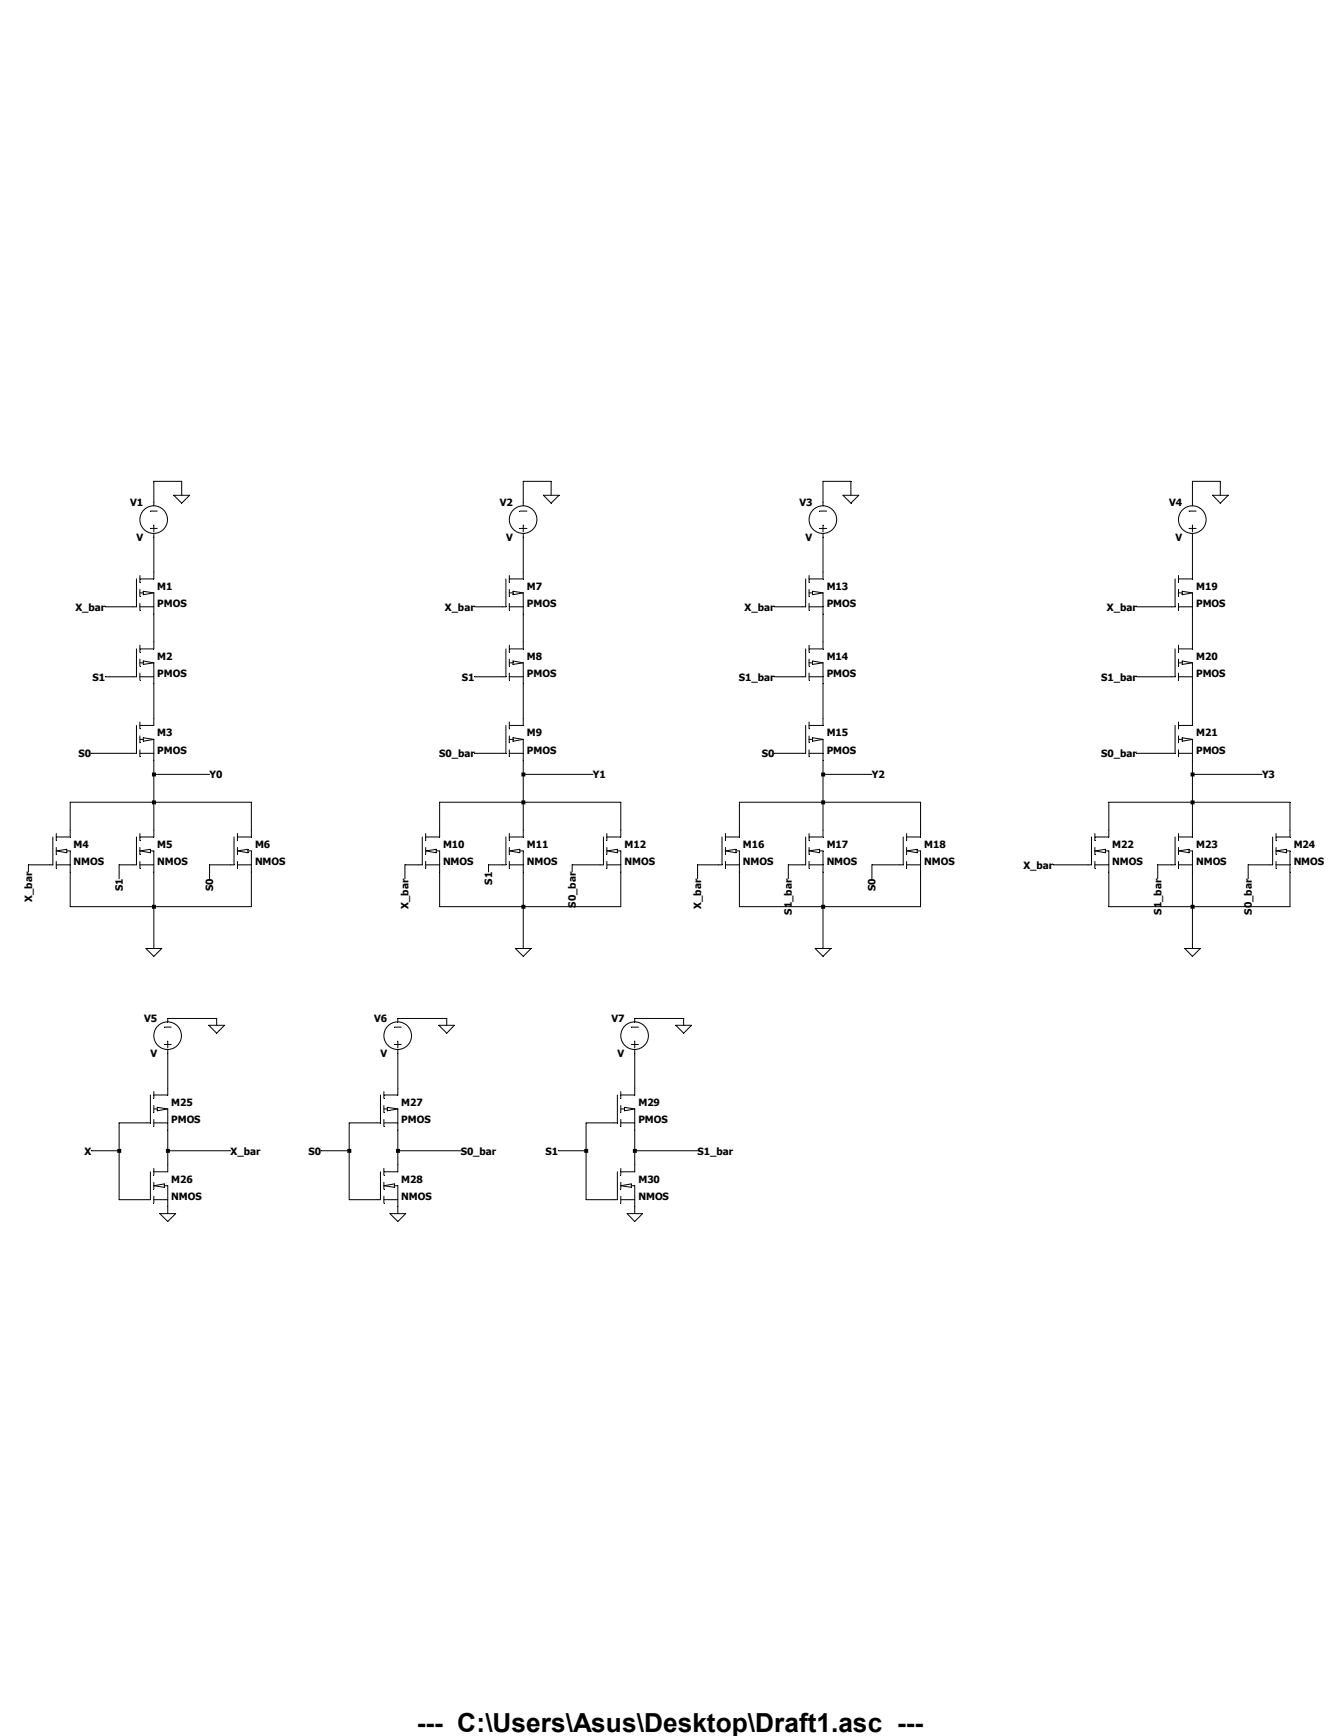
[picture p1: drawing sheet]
<svg xmlns="http://www.w3.org/2000/svg" width="216mm" height="279mm" viewBox="0 0 216 279" stroke-linecap="round" stroke-linejoin="round" font-family="sans-serif">
<g fill="none" stroke="#000" stroke-width=".16">
<path d="M28 79.7h2.5l-1.2 1.3zM29.3 79.7v-2.2h-4.5v3.9M87.5 79.7h2.5l-1.3 1.3zM88.7 79.7v-2.2h-4.5v3.9M135.7 79.7h2.6l-1.3 1.3zM137 79.7v-2.2h-4.5v3.9M195.2 79.7h2.5l-1.2 1.3zM196.5 79.7v-2.2h-4.5v3.9M22 93.2v4.5h-5.1M22.5 97.7h2.3M22.5 95.4h.6M22.5 92.6v1.2"/>
<path d="M22.5 94.9v1.1M22.5 97.1v1.2M23.1 95.2l1.7 .2-1.7 .3zM24.2 85h1.1M24.2 82.3h1.1M24.8 84.5v1.1M24.8 85.9v7.3h-2.3M24.8 95.4v9h-2.3M81.4 93.2v4.5h-5M82 97.7h2.2M82 95.4h.6M82 92.6v1.2"/>
<path d="M82 94.9v1.1M82 97.1v1.2M82.6 95.2l1.6 .2-1.6 .3zM83.7 85h1.1M83.7 82.3h1.1M84.2 85.9v7.3h-2.2M84.2 95.4v9h-2.2M84.2 84.5v1.1M129.7 93.2v4.5h-5M130.3 97.7h2.2M130.3 95.4h.5M130.3 92.6v1.2"/>
<path d="M130.3 94.9v1.1M130.3 97.1v1.2M130.8 95.2l1.7 .2-1.7 .3zM132 85h1.1M132 82.3h1.1M132.5 85.9v7.3h-2.2M132.5 95.4v9h-2.2M132.5 84.5v1.1M189.2 93.2v4.5h-6.2M189.7 97.7h2.3M189.7 95.4h.6M189.7 92.6v1.2"/>
<path d="M189.7 94.9v1.1M189.7 97.1v1.2M190.3 95.2l1.7 .2-1.7 .3zM191.4 85h1.2M191.4 82.3h1.2M192 85.9v7.3h-2.3M192 95.4v9h-2.3M192 84.5v1.1M22 104.4v4.5h-5.1M22 116.8v4.4h-7.3M22.5 103.8v1.2M22.5 106.1v1.1"/>
<path d="M22.5 108.3v1.2M22.5 116.2v1.1M22.5 118.4v1.1M22.5 108.9h2.3M22.5 106.7h.6M22.5 119h.6M23.1 106.4l1.7 .3-1.7 .2zM23.1 118.7l1.7 .3-1.7 .3zM24.8 106.7v10.1h-2.3M24.8 119v15.7h-2.3M81.4 104.4v4.5h-5M81.4 116.8v4.4h-5"/>
<path d="M82 108.9h2.2M82 106.7h.6M82 119h.6M82 103.8v1.2M82 106.1v1.1M82 108.3v1.2M82 116.2v1.1M82 118.4v1.1M82.6 106.4l1.6 .3-1.6 .2zM82.6 118.7l1.6 .3-1.6 .3zM84.2 106.7v10.1h-2.2M84.2 119v15.7h-2.2"/>
<path d="M129.7 104.4v4.5h-5M129.7 116.8v4.4h-5M130.3 108.9h2.2M130.3 106.7h.5M130.3 119h.5M130.3 103.8v1.2M130.3 106.1v1.1M130.3 108.3v1.2M130.3 116.2v1.1M130.3 118.4v1.1M130.8 106.4l1.7 .3-1.7 .2zM130.8 118.7l1.7 .3-1.7 .3z"/>
<path d="M132.5 106.7v10.1h-2.2M132.5 119v15.7h-2.2M189.2 104.4v4.5h-6.2M189.2 116.8v4.4h-6.2M189.7 108.9h2.3M189.7 106.7h.6M189.7 119h.6M189.7 103.8v1.2M189.7 106.1v1.1M189.7 108.3v1.2M189.7 116.2v1.1M189.7 118.4v1.1"/>
<path d="M190.3 106.4l1.7 .3-1.7 .2zM190.3 118.7l1.7 .3-1.7 .3zM192 106.7v10.1h-2.3M192 119v15.7h-2.3M8.5 134.7v4.5h-3.9v1.1M9.1 134.7h2.2v-5.6h29.2v5.6h-2.3M9.1 139.2h2.2M9.1 136.9l1.7-.2v.5zM9.1 134.2v1.1M9.1 136.4v1.1M9.1 138.6v1.2M10.8 136.9h.5v9h29.2v-9h-.6"/>
<path d="M22 134.7v4.5h-2.8v2.2M22.5 120.7v1.1M22.5 134.2v1.1M22.5 136.4v1.1M22.5 138.6v1.2M22.5 121.2h2.3M22.5 139.2h2.3M22.5 136.9l1.7-.2v.5zM24.2 136.9h.6v15.8M24.8 124.6h8.9M37.7 134.7v4.5h-4v2.2M38.2 139.2h2.3"/>
<path d="M38.2 136.9l1.7-.2v.5zM38.2 134.2v1.1M38.2 136.4v1.1M38.2 138.6v1.2M68 134.7v4.5h-2.8v2.2M68.5 139.2h2.3M68.5 134.7h2.3v-5.6h29.1v5.6h-2.2M68.5 136.9l1.7-.2v.5zM68.5 134.2v1.1M68.5 136.4v1.1M68.5 138.6v1.2M70.2 136.9h.6v9h29.1v-9h-.5"/>
<path d="M81.4 134.7v4.5h-2.7v1.1M82 121.2h2.2M82 139.2h2.2M82 120.7v1.1M82 134.2v1.1M82 136.4v1.1M82 138.6v1.2M82 136.9l1.7-.2v.5zM83.7 136.9h.5v15.8M84.2 124.6h11.3M97.2 134.7v4.5h-5.1v1.1M97.7 139.2h2.2"/>
<path d="M97.7 136.9l1.7-.2v.5zM97.7 134.2v1.1M97.7 136.4v1.1M97.7 138.6v1.2M116.2 134.7v4.5h-3.9v2.2M116.8 139.2h2.2M116.8 134.7h2.2v-5.6h29.2v5.6h-2.2M116.8 136.9l1.7-.2v.5zM116.8 134.2v1.1M116.8 136.4v1.1M116.8 138.6v1.2M118.5 136.9h.5v9h29.2v-9h-.5"/>
<path d="M129.7 134.7v4.5h-2.8v2.2M130.3 121.2h2.2M130.3 139.2h2.2M130.3 120.7v1.1M130.3 134.2v1.1M130.3 136.4v1.1M130.3 138.6v1.2M130.3 136.9l1.7-.2v.5zM132 136.9h.5v15.8M132.5 124.6h7.9M145.4 134.7v4.5h-5v2.2M146 139.2h2.2"/>
<path d="M146 136.9l1.7-.2v.5zM146 134.2v1.1M146 136.4v1.1M146 138.6v1.2M175.7 134.7v4.5h-6.2M176.3 139.2h2.2M176.3 134.7h2.2v-5.6h29.2v5.6h-2.3M176.3 136.9l1.7-.2v.5zM176.3 134.2v1.1M176.3 136.4v1.1M176.3 138.6v1.2M178 136.9h.5v9h29.2v-9h-.6"/>
<path d="M189.2 134.7v4.5h-2.8v2.2M189.7 121.2h2.3M189.7 139.2h2.3M189.7 120.7v1.1M189.7 134.2v1.1M189.7 136.4v1.1M189.7 138.6v1.2M189.7 136.9l1.7-.2v.5zM191.4 136.9h.6v15.8M192 124.6h11.2M204.9 134.7v4.5h-3.9v2.2M205.4 139.2h2.3"/>
<path d="M205.4 136.9l1.7-.2v.5zM205.4 134.2v1.1M205.4 136.4v1.1M205.4 138.6v1.2M23.5 152.7h2.5l-1.2 1.2zM83 152.7h2.5l-1.3 1.2zM131.2 152.7h2.6l-1.3 1.2zM190.8 152.7h2.5l-1.3 1.2zM24.2 176.2v4.5h-5v12.4h5v-4.5M24.8 175.7v1.1M24.8 177.9v1.2M24.8 178.5h.5"/>
<path d="M25.3 178.2l1.7 .3-1.7 .3zM26.5 168.1h1.1M26.5 165.3h1.1M27 164.5v-.6h7.9v1.1M27 167.6v1.1M27 169v7.2h-2.2M27 178.5v10.1h-2.2M33.6 165h2.6l-1.3 1.3zM61.3 176.2v4.5h-5.1v12.4h5.1v-4.5M61.8 178.5h.6M61.8 175.7v1.1M61.8 177.9v1.2"/>
<path d="M62.4 178.2l1.7 .3-1.7 .3zM63.5 168.1h1.1M63.5 165.3h1.1M64.1 169v7.2h-2.3M64.1 178.5v10.1h-2.3M64.1 164.5v-.6h7.8v1.1M64.1 167.6v1.1M70.7 165h2.5l-1.3 1.3zM99.4 176.2v4.5h-5v12.4h5v-4.5M99.9 175.7v1.1M99.9 177.9v1.2M99.9 178.5h.6"/>
<path d="M100.5 178.2l1.7 .3-1.7 .3zM101.6 168.1h1.2M101.6 165.3h1.2M102.2 169v7.2h-2.3M102.2 178.5v10.1h-2.3M102.2 164.5v-.6h7.9v1.1M102.2 167.6v1.1M108.8 165h2.5l-1.2 1.3zM14.7 185.2h4.5M24.8 180.2v1.1M24.8 188v1.1M24.8 190.3v1.1"/>
<path d="M24.8 192.5v1.1M24.8 180.7h2.2M24.8 193.1h2.2M24.8 190.8l1.7-.3v.6zM25.7 195.3h2.6l-1.3 1.3zM26.5 190.8h.5v4.5M27 185.2h10.1M51.7 185.2h4.5M61.8 180.7h2.3M61.8 193.1h2.3M61.8 180.2v1.1M61.8 188v1.1"/>
<path d="M61.8 190.3v1.1M61.8 192.5v1.1M61.8 190.8l1.7-.3v.6zM62.8 195.3h2.5l-1.2 1.3zM63.5 190.8h.6v4.5M64.1 185.2h10.1M89.9 185.2h4.5M99.9 180.2v1.1M99.9 188v1.1M99.9 190.3v1.1M99.9 192.5v1.1M99.9 180.7h2.3"/>
<path d="M99.9 193.1h2.3M99.9 190.8l1.7-.3v.6zM101 195.3h2.5l-1.3 1.3zM101.6 190.8h.6v4.5M102.2 185.2h10.1"/>
<circle cx="24.7" cy="83.6" r="2.22"/>
<circle cx="84.2" cy="83.6" r="2.22"/>
<circle cx="132.5" cy="83.6" r="2.22"/>
<circle cx="192" cy="83.6" r="2.22"/>
<circle cx="27" cy="166.7" r="2.22"/>
<circle cx="64" cy="166.7" r="2.22"/>
<circle cx="102.2" cy="166.7" r="2.22"/>
</g>
<path d="M18.9 184.9h.6v.6h-.6zM24.5 124.3h.6v.7h-.6zM24.5 128.8h.6v.7h-.6zM24.5 145.6h.6v.7h-.6zM26.7 184.9h.6v.6h-.6zM55.9 184.9h.7v.6h-.7zM63.8 184.9h.6v.6h-.6zM83.9 124.3h.7v.7h-.7zM83.9 128.8h.7v.7h-.7zM83.9 145.6h.7v.7h-.7zM94.1 184.9h.6v.6h-.6zM101.9 184.9h.6v.6h-.6zM132.2 124.3h.6v.7h-.6zM132.2 128.8h.6v.7h-.6zM132.2 145.6h.6v.7h-.6zM191.7 124.3h.6v.7h-.6zM191.7 128.8h.6v.7h-.6zM191.7 145.6h.6v.7h-.6z" fill-rule="evenodd" fill="#000"/>
<text font-size="4.2" x="67.1" y="278.7">--- C:\Users\Asus\Desktop\Draft1.asc ---</text>
<g font-size="1.6">
<text x="21" y="81.5">V1</text>
<text x="80.5" y="81.5">V2</text>
<text x="128.7" y="81.5">V3</text>
<text x="188.2" y="81.5">V4</text>
<text x="22" y="87.1">V</text>
<text x="81.5" y="87.1">V</text>
<text x="129.7" y="87.1">V</text>
<text x="189.2" y="87.1">V</text>
<text x="25.3" y="95">M1</text>
<text x="84.8" y="95">M7</text>
<text x="133.1" y="95">M13</text>
<text x="192.6" y="95">M19</text>
<text x="12.1" y="98.3">X_bar</text>
<text x="25.3" y="97.7">PMOS</text>
<text x="71.6" y="98.3">X_bar</text>
<text x="84.8" y="97.7">PMOS</text>
<text x="119.9" y="98.3">X_bar</text>
<text x="133.1" y="97.7">PMOS</text>
<text x="178.2" y="98.3">X_bar</text>
<text x="192.6" y="97.7">PMOS</text>
<text x="25.3" y="106.2">M2</text>
<text x="84.8" y="106.2">M8</text>
<text x="133.1" y="106.2">M14</text>
<text x="192.6" y="106.2">M20</text>
<text x="14.9" y="109.6">S1</text>
<text x="25.3" y="109">PMOS</text>
<text x="74.4" y="109.6">S1</text>
<text x="84.8" y="109">PMOS</text>
<text x="119" y="109.6">S1_bar</text>
<text x="133.1" y="109">PMOS</text>
<text x="177.3" y="109.6">S1_bar</text>
<text x="192.6" y="109">PMOS</text>
<text x="25.3" y="118.5">M3</text>
<text x="84.8" y="118.5">M9</text>
<text x="133.1" y="118.5">M15</text>
<text x="192.6" y="118.5">M21</text>
<text x="12.7" y="121.9">S0</text>
<text x="25.3" y="121.3">PMOS</text>
<text x="33.7" y="125.3">Y0</text>
<text x="70.7" y="121.9">S0_bar</text>
<text x="84.8" y="121.3">PMOS</text>
<text x="95.5" y="125.3">Y1</text>
<text x="122.6" y="121.9">S0</text>
<text x="133.1" y="121.3">PMOS</text>
<text x="140.4" y="125.3">Y2</text>
<text x="177.3" y="121.9">S0_bar</text>
<text x="192.6" y="121.3">PMOS</text>
<text x="203.2" y="125.3">Y3</text>
<text x="11.9" y="136.5">M4</text>
<text x="25.3" y="136.5">M5</text>
<text x="41.1" y="136.5">M6</text>
<text x="71.3" y="136.5">M10</text>
<text x="84.8" y="136.5">M11</text>
<text x="100.5" y="136.5">M12</text>
<text x="119.6" y="136.5">M16</text>
<text x="133.1" y="136.5">M17</text>
<text x="148.8" y="136.5">M18</text>
<text x="179.1" y="136.5">M22</text>
<text x="192.6" y="136.5">M23</text>
<text x="208.3" y="136.5">M24</text>
<text x="11.9" y="139.3">NMOS</text>
<text x="19.8" y="143.5" transform="rotate(-90 19.8 143.5)">S1</text>
<text x="25.3" y="139.3">NMOS</text>
<text x="34.3" y="143.5" transform="rotate(-90 34.3 143.5)">S0</text>
<text x="41.1" y="139.3">NMOS</text>
<text x="71.3" y="139.3">NMOS</text>
<text x="79.2" y="142.4" transform="rotate(-90 79.2 142.4)">S1</text>
<text x="84.8" y="139.3">NMOS</text>
<text x="100.5" y="139.3">NMOS</text>
<text x="119.6" y="139.3">NMOS</text>
<text x="133.1" y="139.3">NMOS</text>
<text x="141" y="143.5" transform="rotate(-90 141 143.5)">S0</text>
<text x="148.8" y="139.3">NMOS</text>
<text x="164.8" y="139.8">X_bar</text>
<text x="179.1" y="139.3">NMOS</text>
<text x="192.6" y="139.3">NMOS</text>
<text x="208.3" y="139.3">NMOS</text>
<text x="5.2" y="145.2" transform="rotate(-90 5.2 145.2)">X_bar</text>
<text x="65.8" y="146.3" transform="rotate(-90 65.8 146.3)">X_bar</text>
<text x="92.7" y="146.1" transform="rotate(-90 92.7 146.1)">S0_bar</text>
<text x="112.9" y="146.3" transform="rotate(-90 112.9 146.3)">X_bar</text>
<text x="127.5" y="147.2" transform="rotate(-90 127.5 147.2)">S1_bar</text>
<text x="187" y="147.2" transform="rotate(-90 187 147.2)">S1_bar</text>
<text x="201.5" y="147.2" transform="rotate(-90 201.5 147.2)">S0_bar</text>
<text x="23.2" y="164.5">V5</text>
<text x="60.2" y="164.5">V6</text>
<text x="98.4" y="164.5">V7</text>
<text x="24.2" y="170.1">V</text>
<text x="61.3" y="170.1">V</text>
<text x="99.4" y="170.1">V</text>
<text x="27.6" y="178">M25</text>
<text x="64.6" y="178">M27</text>
<text x="102.8" y="178">M29</text>
<text x="13.6" y="185.8">X</text>
<text x="27.6" y="180.8">PMOS</text>
<text x="37.1" y="185.8">X_bar</text>
<text x="49.7" y="185.8">S0</text>
<text x="64.6" y="180.8">PMOS</text>
<text x="74.2" y="185.8">S0_bar</text>
<text x="87.8" y="185.8">S1</text>
<text x="102.8" y="180.8">PMOS</text>
<text x="112.3" y="185.8">S1_bar</text>
<text x="27.6" y="190.3">M26</text>
<text x="64.6" y="190.3">M28</text>
<text x="102.8" y="190.3">M30</text>
<text x="27.6" y="193.2">NMOS</text>
<text x="64.6" y="193.2">NMOS</text>
<text x="102.8" y="193.2">NMOS</text>
</g>
</svg>
